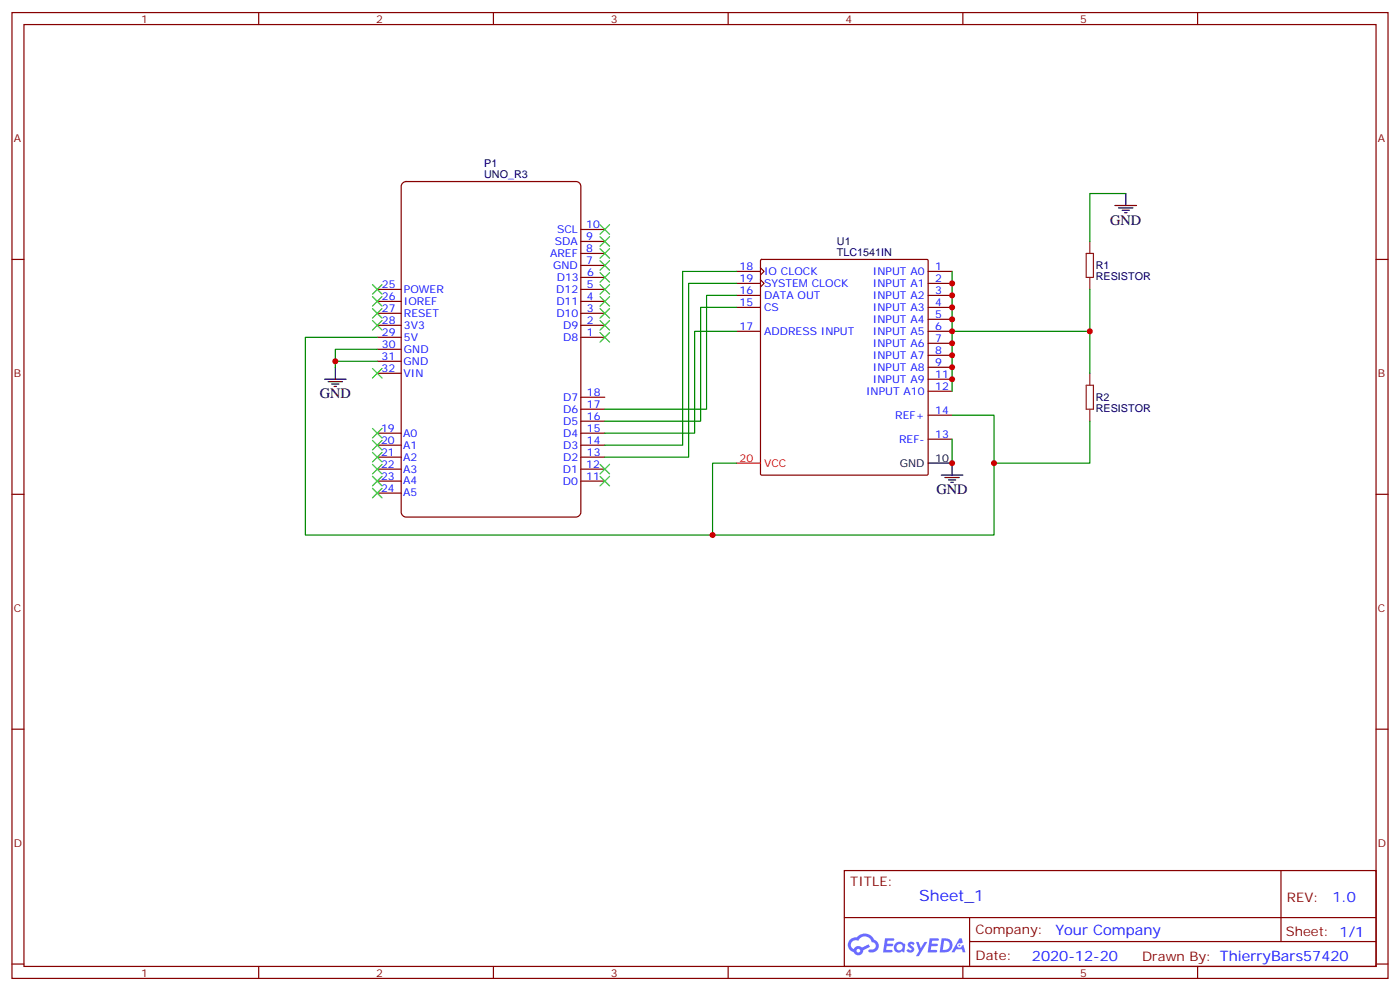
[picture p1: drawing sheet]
<svg xmlns="http://www.w3.org/2000/svg" width="412mm" height="292mm" viewBox="0 0 412 292" stroke-linecap="round" stroke-linejoin="round" font-family="sans-serif">
<g fill="none" stroke="#870000" stroke-width=".35">
<path d="M3.5 3.7h405.4v284.3h-405.4zM7.1 7.2h398.2v277.3h-398.2zM76.2 3.7v3.5M145.3 3.7v3.5M214.5 3.7v3.5M283.6 3.7v3.5M352.8 3.7v3.5M3.5 76.4h3.6M405.3 76.4h3.6M3.5 145.5h3.6M405.3 145.5h3.6M3.5 214.7h3.6"/>
<path d="M405.3 214.7h3.6M248.7 256.3h156.6v28.2h-156.6zM377.3 256.3v20.9M248.7 270.1h156.5M285.6 277.2h119.6M285.6 270.1v14.2M3.5 283.8h3.6M76.2 284.5v3.5M145.3 284.5v3.5M214.5 284.5v3.5M283.6 284.5v3.5M352.8 284.5v3.5"/>
<path d="M405.3 283.8h3.6"/>
</g>
<g fill="#5487ff">
<path d="M267.7 277.5a1.22 1.22 0 0 1 1.7 .2l-.4 .6a.47 .47 0 0 0-.3-.4 .47 .47 0 0 0-.5 .2l.1 .2a1.14 1.14 0 0 1 .8 1.8 1.14 1.14 0 0 1-1.9 0l-.2-.2 .5-.6 .7 .5a.29 .29 0 0 0 .3-.3 .29 .29 0 0 0-.2-.3 1.04 1.04 0 0 1-.6-1.7z"/>
<path d="M260.7 276.2h2.4l.3 .2-.2 .5-1.8 .1-.1 .8h1.5l.3 .4-.3 .4h-1.6l-.2 1.1h1.7l.2 .3-.2 .3-2.6 .1z"/>
<path d="M273.8 276.2h2.4l.3 .2-.1 .5-1.8 .1-.2 .8h1.6l.3 .4-.4 .4-1.6-.1-.1 1.1 1.7 .1 .2 .3-.2 .3-2.6 .1z"/>
<path d="M282.6 276.2h.7l.3 1.3-.6 .3a.69 .69 0 0 0-1 .3 .69 .69 0 0 0 .4 .9 .69 .69 0 0 0 .9-.6l.5-.2 .6 2.2h-.8l-.2-.9h-1.8l-.5 .9h-.8z"/>
<path d="M269.8 277.3h.8l.6 1.8 1.1-1.8h.9l-2.6 4.2h-.8l.9-1.5z"/>
<path d="M277.4 276.2l-.6 4.2h1.3a2.11 2.11 0 0 0 2.5-2.1 2.11 2.11 0 0 0-2.5-2.1zM278.1 277a1.39 1.39 0 0 1 1.7 1.4 1.39 1.39 0 0 1-1.8 1.2h-.3z"/>
<path d="M263.7 277.8a1.54 1.54 0 0 0-.1 2.2 1.54 1.54 0 0 0 2.2 .1l.6 .3 .3-2.3-.2-.3h-.4a1.49 1.49 0 0 0-2.4 0zM264 278.8a.94 .94 0 0 1 1.8 0 .94 .94 0 0 1-1.8 0z"/>
<path d="M250.4 276.6a2.18 2.18 0 0 0 1.1 3.7 1.44 1.44 0 0 0 1.6 .9 1.44 1.44 0 0 0 1.2-1.4l2-1.1-.5-.7-1.9 1a1.47 1.47 0 0 0-2.4 .4 1.39 1.39 0 0 1-.7-1.9 1.39 1.39 0 0 1 2-.5 2.12 2.12 0 0 1 2.2-1.3 2.12 2.12 0 0 1 1.9 1.7 1.14 1.14 0 0 1 1.1 1.4 1.14 1.14 0 0 1-1.7 .7 .43 .43 0 0 0-.5 .4 .43 .43 0 0 0 .4 .5 1.98 1.98 0 0 0 2.5-1.2 1.98 1.98 0 0 0-1.2-2.6 3.1 3.1 0 0 0-5.3-.6l-.9 .1zM252.3 279.9a.55 .55 0 0 1 1.1 0 .55 .55 0 0 1-1.1 0z"/>
<circle cx="282.6" cy="278.3" r=".26"/>
</g>
<path d="M118.5 54l1.1-.6h50.1a1.41 1.41 0 0 1 1.4 1.5v95.9a1.51 1.51 0 0 1-1.4 1.4h-50.1a1.51 1.51 0 0 1-1.4-1.4v-95.9z" fill="none" stroke="#800000" stroke-width=".35"/>
<g fill="none" stroke="#870000" stroke-width=".35">
<path d="M171.1 78.1h7.1M171.1 74.6h7.1M171.1 71.1h7.1M171.1 67.6h7.1M217 79.9h7M224 78.8l1.1 1.1-1.1 1.1M224.1 76.6l.3-.2h48.6l.4 .2v62.9l-.2 .3-48.8 .1-.3-.2zM273.4 79.9h7.1M111.1 99.3h7.1M111.1 95.8h7.1M111.1 92.3h7.1M111.1 88.7h7.1"/>
<path d="M111.1 85.2h7.1M171.1 99.3h7.1M171.1 95.8h7.1M171.1 92.3h7.1M171.1 88.7h7.1M171.1 85.2h7.1M171.1 81.7h7.1M217 83.4h7M217 87h7M217 90.5h7M217 97.5h7M224 82.4l1.1 1-1.1 1.1"/>
<path d="M273.4 83.4h7.1M273.4 87h7.1M273.4 90.5h7.1M273.4 94h7.1M273.4 97.5h7.1M111.1 102.8h7.1M111.1 106.4h7.1M111.1 109.9h7.1M171.1 116.9h7.1M273.4 101.1h7.1M273.4 104.6h7.1M273.4 108.1h7.1"/>
<path d="M273.4 111.7h7.1M273.4 115.2h7.1M111.1 138.1h7.1M111.1 134.6h7.1M111.1 131.1h7.1M111.1 127.5h7.1M171.1 138.1h7.1M171.1 134.6h7.1M171.1 131.1h7.1M171.1 127.5h7.1M171.1 124h7.1M171.1 120.5h7.1"/>
<path d="M273.4 129.3h7.1M273.4 122.2h7.1M111.1 141.6h7.1M111.1 145.2h7.1M171.1 141.6h7.1"/>
</g>
<g fill="none" stroke="#000" stroke-width=".35">
<path d="M331.6 57v3.5M328.4 60.5h6.4M329.5 61.2h4.2M330.6 61.9h2.1M331.3 62.6h.7M95.6 111.7h6.4M96.7 112.4h4.2M97.7 113.1h2.1M98.4 113.8h.7M98.8 108.1v3.6M273.4 136.3h7.1v3.6M277.3 139.9h6.3"/>
<path d="M278.3 140.6h4.3M279.4 141.3h2.1M280.1 142h.7"/>
</g>
<path d="M217 136.3h7" fill="none" stroke="#f00" stroke-width=".35"/>
<g fill="none" stroke="#008700" stroke-width=".35">
<path d="M331.6 57h-10.6v14.1M217 79.9h-15.9v51.2h-22.9M280.5 79.9v35.3M111.1 99.3h-21.1v58.2h119.9v-21.2h7.1M217 83.4h-14.2v51.2h-24.6M217 97.5h-12.4v30h-26.4M217 90.5h-10.6v33.5h-28.2M217 87h-8.9v33.5h-29.9M280.5 97.5h40.5M321 85.2v24.7M111.1 106.4h-12.3v1.7M111.1 102.8h-12.3v3.6"/>
<path d="M280.5 122.2h12.3v35.3h-82.9M280.5 129.3v7M321 124v12.3h-28.2"/>
</g>
<path d="M320 74.6h2.1v7.1h-2.1zM321 71.1v3.5M321 81.7v3.5M320 113.4h2.1v7.1h-2.1zM321 109.9v3.5M321 120.5v3.5" fill="none" stroke="#8c2424" stroke-width=".35"/>
<g fill="none" stroke="#3c3" stroke-width=".35">
<path d="M176.7 66.1l2.9 2.9M176.7 69.7l2.9 2.8M176.7 73.2l2.9 2.8M176.7 76.7l2.9 2.9M179.6 66.1l-2.9 2.9M179.6 69.7l-2.9 2.8M179.6 73.2l-2.9 2.8M179.6 76.7l-2.9 2.9M109.7 94.4l2.8 2.8M109.7 90.8l2.8 2.9M109.7 87.3l2.8 2.8M109.7 83.8l2.8 2.8"/>
<path d="M112.5 94.4l-2.8 2.8M112.5 90.8l-2.8 2.9M112.5 87.3l-2.8 2.8M112.5 83.8l-2.8 2.8M176.7 80.3l2.9 2.8M176.7 83.8l2.9 2.8M176.7 87.3l2.9 2.8M176.7 90.8l2.9 2.9M176.7 94.4l2.9 2.8M176.7 97.9l2.9 2.8M179.6 80.3l-2.9 2.8M179.6 83.8l-2.9 2.8"/>
<path d="M179.6 87.3l-2.9 2.8M179.6 90.8l-2.9 2.9M179.6 94.4l-2.9 2.8M179.6 97.9l-2.9 2.8M109.7 108.5l2.8 2.8M112.5 108.5l-2.8 2.8M109.7 126.1l2.8 2.8M109.7 129.6l2.8 2.9M109.7 133.2l2.8 2.8M109.7 136.7l2.8 2.8M112.5 133.2l-2.8 2.8M112.5 136.7l-2.8 2.8"/>
<path d="M112.5 126.1l-2.8 2.8M112.5 129.6l-2.8 2.9M176.7 136.7l2.9 2.8M179.6 136.7l-2.9 2.8M109.7 140.2l2.8 2.9M109.7 143.8l2.8 2.8M112.5 140.2l-2.8 2.9M112.5 143.8l-2.8 2.8M176.7 140.2l2.9 2.9M179.6 140.2l-2.9 2.9"/>
</g>
<g fill="#c00">
<circle cx="98.8" cy="106.4" r=".88"/>
<circle cx="280.5" cy="136.3" r=".88"/>
<circle cx="280.5" cy="83.4" r=".88"/>
<circle cx="280.5" cy="87" r=".88"/>
<circle cx="280.5" cy="90.5" r=".88"/>
<circle cx="280.5" cy="94" r=".88"/>
<circle cx="280.5" cy="97.5" r=".88"/>
<circle cx="280.5" cy="101.1" r=".88"/>
<circle cx="280.5" cy="104.6" r=".88"/>
<circle cx="280.5" cy="108.1" r=".88"/>
<circle cx="280.5" cy="111.7" r=".88"/>
<circle cx="321" cy="97.5" r=".88"/>
<circle cx="209.9" cy="157.5" r=".88"/>
<circle cx="292.8" cy="136.3" r=".88"/>
</g>
<text font-size="4.6" fill="#00f" x="270.8" y="265.3">Sheet_1</text>
<g font-size="4.2">
<text x="327" y="66.1">GND</text>
<text x="94.2" y="117.3">GND</text>
<text x="275.9" y="145.5">GND</text>
</g>
<g font-size="4.2" fill="#00f">
<text x="392.5" y="265.6">1.0</text>
<text x="310.9" y="275.1">Your Company</text>
<text x="304" y="282.9">2020-12-20</text>
</g>
<g font-size="3.9" fill="#800">
<text x="250.5" y="260.9">TITLE:</text>
<text x="379.1" y="265.6">REV:</text>
<text x="287.4" y="275.1">Company:</text>
<text x="378.7" y="275.7">Sheet: 1/1</text>
<text x="287.4" y="282.8">Date:</text>
<text x="336.4" y="282.8">Drawn By: ThierryBars57420</text>
</g>
<g font-size="3.2" fill="#800">
<text x="41.6" y="6.7">1</text>
<text x="110.8" y="6.7">2</text>
<text x="179.9" y="6.7">3</text>
<text x="249.1" y="6.7">4</text>
<text x="318.2" y="6.7">5</text>
<text x="4.1" y="41.8">A</text>
<text x="405.9" y="41.8">A</text>
<text x="4.1" y="110.9">B</text>
<text x="405.9" y="110.9">B</text>
<text x="4.1" y="180.1">C</text>
<text x="405.9" y="180.1">C</text>
<text x="4.1" y="249.2">D</text>
<text x="405.9" y="249.2">D</text>
<text x="41.6" y="287.5">1</text>
<text x="110.8" y="287.5">2</text>
<text x="179.9" y="287.5">3</text>
<text x="249.1" y="287.5">4</text>
<text x="318.2" y="287.5">5</text>
</g>
<g font-size="3.2" fill="#000080">
<text x="142.6" y="52.4">UNO_R3</text>
<text x="142.6" y="49.2">P1</text>
<text x="246.5" y="75.2">TLC1541IN</text>
<text x="246.5" y="72.1">U1</text>
<text x="322.8" y="82.5">RESISTOR</text>
<text x="322.8" y="79.3">R1</text>
<text x="322.8" y="118.1">R2</text>
<text x="322.8" y="121.3">RESISTOR</text>
</g>
<g font-size="3.2" fill="#00f">
<text x="164.1" y="68.6">SCL</text>
<text x="172.7" y="70.8">9</text>
<text x="172.7" y="67.2">10</text>
<text x="162" y="75.7">AREF</text>
<text x="163.4" y="72.2">SDA</text>
<text x="172.7" y="77.8">7</text>
<text x="172.7" y="74.3">8</text>
<text x="162.9" y="79.2">GND</text>
<text x="164" y="82.7">D13</text>
<text x="172.9" y="81.3">6</text>
<text x="217.9" y="79.6">18</text>
<text x="217.9" y="83.1">19</text>
<text x="225.1" y="81">IO CLOCK</text>
<text x="257.1" y="81">INPUT A0</text>
<text x="275.5" y="79.6">1</text>
<text x="275.5" y="83.1">2</text>
<text x="112.5" y="84.8">25</text>
<text x="112.5" y="88.3">26</text>
<text x="119" y="86.2">POWER</text>
<text x="119" y="89.7">IOREF</text>
<text x="163.9" y="86.3">D12</text>
<text x="163.9" y="89.8">D11</text>
<text x="172.8" y="84.9">5</text>
<text x="172.8" y="88.4">4</text>
<text x="217.9" y="86.6">16</text>
<text x="225.1" y="88">DATA OUT</text>
<text x="225.1" y="84.5">SYSTEM CLOCK</text>
<text x="257.1" y="84.5">INPUT A1</text>
<text x="257.1" y="88">INPUT A2</text>
<text x="275.5" y="86.6">3</text>
<text x="112.5" y="91.8">27</text>
<text x="112.5" y="95.4">28</text>
<text x="119" y="93.3">RESET</text>
<text x="163.9" y="93.3">D10</text>
<text x="172.8" y="95.4">2</text>
<text x="172.8" y="91.9">3</text>
<text x="217.9" y="90.1">15</text>
<text x="225.1" y="91.5">CS</text>
<text x="257.1" y="91.5">INPUT A3</text>
<text x="257.1" y="95.1">INPUT A4</text>
<text x="275.5" y="90.1">4</text>
<text x="275.5" y="93.7">5</text>
<text x="112.5" y="98.9">29</text>
<text x="119" y="96.8">3V3</text>
<text x="119" y="100.3">5V</text>
<text x="165.9" y="100.4">D8</text>
<text x="165.9" y="96.8">D9</text>
<text x="172.8" y="99">1</text>
<text x="217.9" y="97.2">17</text>
<text x="225.1" y="98.6">ADDRESS INPUT</text>
<text x="257.1" y="98.6">INPUT A5</text>
<text x="275.5" y="97.2">6</text>
<text x="275.5" y="100.7">7</text>
<text x="112.4" y="106">31</text>
<text x="112.5" y="102.4">30</text>
<text x="118.9" y="107.4">GND</text>
<text x="119" y="103.8">GND</text>
<text x="257.1" y="102.1">INPUT A6</text>
<text x="257.1" y="105.7">INPUT A7</text>
<text x="275.5" y="104.2">8</text>
<text x="275.5" y="107.8">9</text>
<text x="112.4" y="109.5">32</text>
<text x="118.9" y="110.9">VIN</text>
<text x="257.1" y="109.2">INPUT A8</text>
<text x="257.1" y="112.7">INPUT A9</text>
<text x="275.5" y="111.3">11</text>
<text x="165.9" y="118">D7</text>
<text x="172.9" y="116.6">18</text>
<text x="255.1" y="116.2">INPUT A10</text>
<text x="275.5" y="114.8">12</text>
<text x="165.9" y="125.1">D5</text>
<text x="165.9" y="121.5">D6</text>
<text x="172.9" y="123.6">16</text>
<text x="172.9" y="120.1">17</text>
<text x="263.7" y="123.3">REF+</text>
<text x="275.5" y="121.9">14</text>
<text x="112.3" y="127.1">19</text>
<text x="112.3" y="130.6">20</text>
<text x="118.8" y="128.5">A0</text>
<text x="165.9" y="128.6">D4</text>
<text x="172.9" y="130.7">14</text>
<text x="172.9" y="127.2">15</text>
<text x="264.9" y="130.4">REF-</text>
<text x="275.5" y="128.9">13</text>
<text x="112.3" y="134.2">21</text>
<text x="112.3" y="137.7">22</text>
<text x="118.8" y="132">A1</text>
<text x="118.8" y="135.6">A2</text>
<text x="165.9" y="135.6">D2</text>
<text x="165.9" y="132.1">D3</text>
<text x="172.7" y="137.8">12</text>
<text x="172.9" y="134.2">13</text>
<text x="112.3" y="141.2">23</text>
<text x="118.8" y="139.1">A3</text>
<text x="118.8" y="142.6">A4</text>
<text x="165.8" y="142.7">D0</text>
<text x="165.8" y="139.2">D1</text>
<text x="172.7" y="141.3">11</text>
<text x="112.3" y="144.7">24</text>
<text x="118.8" y="146.2">A5</text>
</g>
<g font-size="3.2" fill="#f00">
<text x="217.9" y="136">20</text>
<text x="225.1" y="137.4">VCC</text>
</g>
<g font-size="3.2">
<text x="265.1" y="137.4">GND</text>
<text x="275.5" y="136">10</text>
</g>
</svg>
